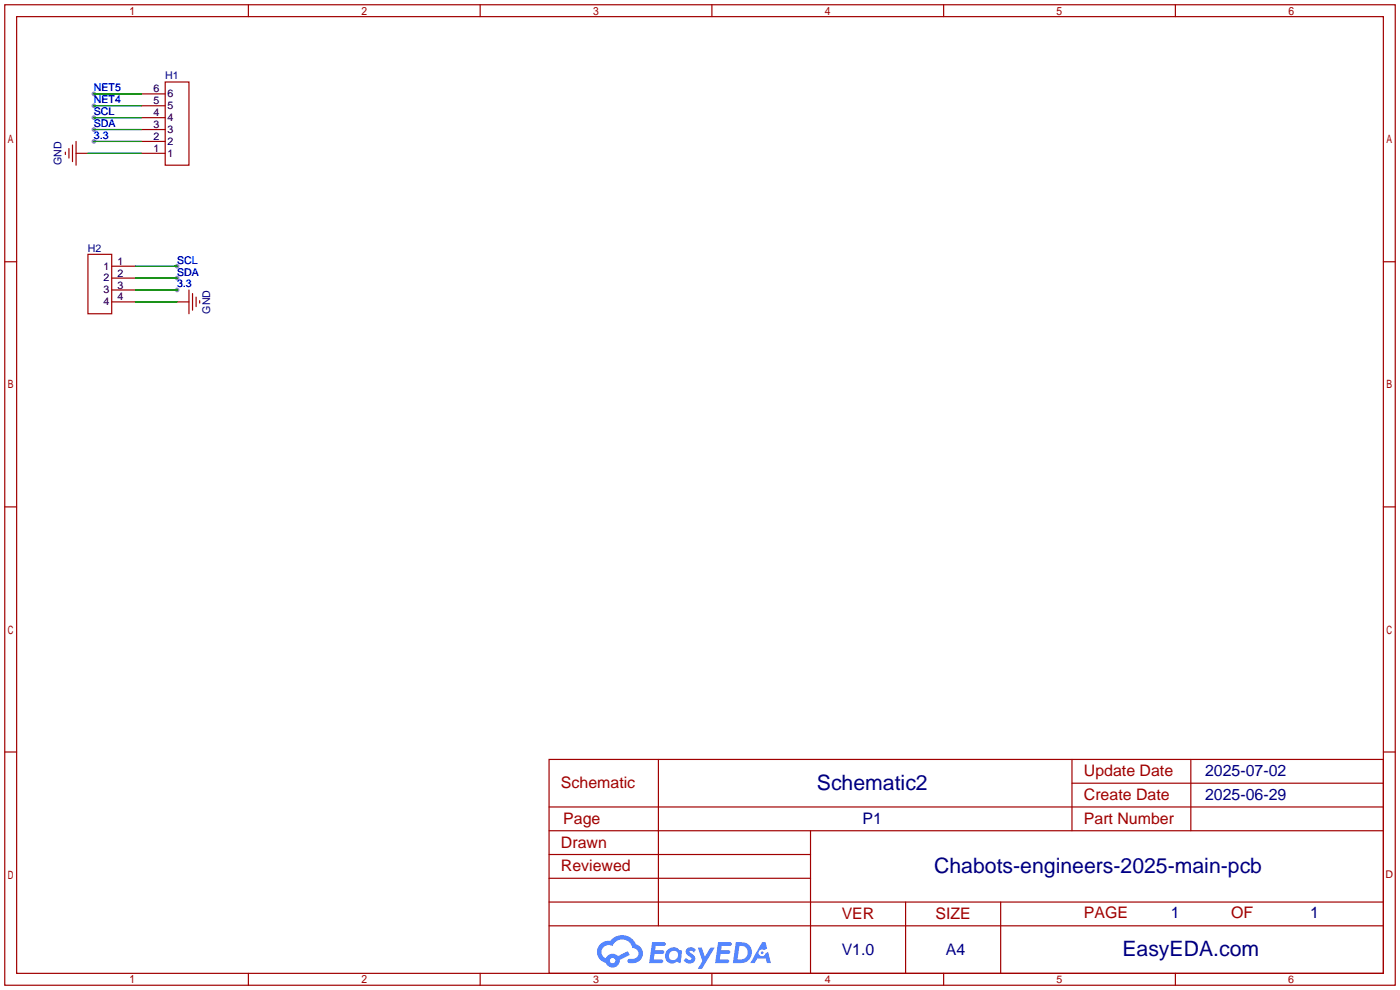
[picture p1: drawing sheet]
<svg xmlns="http://www.w3.org/2000/svg" width="299mm" height="212mm" viewBox="0 0 299 212" stroke-linecap="round" stroke-linejoin="round" font-family="sans-serif">
<g fill="#999">
<circle cx="20.1" cy="30.2" r=".51"/>
<circle cx="20.1" cy="27.7" r=".51"/>
<circle cx="20.1" cy="25.1" r=".51"/>
<circle cx="20.1" cy="22.6" r=".51"/>
<circle cx="20.1" cy="20.1" r=".51"/>
<circle cx="37.8" cy="62" r=".51"/>
<circle cx="37.8" cy="59.4" r=".51"/>
<circle cx="37.8" cy="56.9" r=".51"/>
</g>
<g fill="none" stroke="#a10000" stroke-width=".25">
<path d="M1 1h297.2v209.6h-297.2zM3.6 3.6h292.1v204.4h-292.1zM53.1 1v2.6M102.6 1v2.6M152.1 1v2.6M201.7 1v2.6M251.2 1v2.6M1 55.9h2.6M295.7 55.9h2.5M1 108.3h2.6M295.7 108.3h2.5M1 160.7h2.6"/>
<path d="M117.3 162.3h178.4v45.7h-178.4zM117.3 177.5h178.4M117.3 172.5h178.4M140.7 162.3v35.6M173.2 177.5v30.5M229.1 162.3v15.2M229.1 167.4h66.6M254.5 162.3v15.2M295.7 160.7h2.5M117.3 182.6h55.9M117.3 197.9h178.4M117.3 192.8h178.4"/>
<path d="M117.3 187.7h55.9M193.5 192.8v15.2M213.9 192.8v15.2M53.1 208v2.6M102.6 208v2.6M152.1 208v2.6M201.7 208v2.6M251.2 208v2.6"/>
</g>
<g fill="#5487ff">
<path d="M146.9 202.7a1.3 1.3 0 0 1 1.8 .3l-.4 .6a.54 .54 0 0 0-.9-.2l.1 .2a1.34 1.34 0 0 1 1 1.8 1.47 1.47 0 0 1-2.4-.1l.5-.6 .8 .5a.31 .31 0 0 0 .4-.3 .31 .31 0 0 0-.3-.4 1.12 1.12 0 0 1-.6-1.8z"/>
<path d="M149.1 202.5h.9l.6 2 1.2-2h.9l-2.7 4.6h-.9l1-1.7z"/>
<path d="M139.4 201.4h1.6a1.31 1.31 0 0 1 1.2 .2 .4 .4 0 0 1-.3 .5l-1.8 .1-.1 .9h1.6a.4 .4 0 0 1 .4 .4 .4 .4 0 0 1-.4 .4h-1.7l-.2 1.2h1.4a.46 .46 0 0 1 .5 0 .46 .46 0 0 1 .1 .5l-.3 .2h-2.7z"/>
<path d="M153.5 201.4h1.6a1.32 1.32 0 0 1 1.2 .2 .39 .39 0 0 1-.3 .5l-1.8 .1-.1 .9h1.7a.4 .4 0 0 1 .3 .4 .4 .4 0 0 1-.4 .4h-1.7l-.2 1.2h1.4a.46 .46 0 0 1 .5 0 .46 .46 0 0 1 .1 .5l-.3 .2h-2.7z"/>
<path d="M162.9 201.4h.7l.4 1.3-.7 .4a.75 .75 0 0 0-1.1 .3 .75 .75 0 0 0 .5 1 .75 .75 0 0 0 .9-.7l.5-.2 .7 2.3h-.9l-.2-.9h-1.9l-.5 .9h-.9z"/>
<path d="M157.3 201.4l-.7 4.4h1.5a2.27 2.27 0 0 0 2.6-2.2 2.27 2.27 0 0 0-2.7-2.2zM158 202.1a1.5 1.5 0 0 1 1.8 1.6 1.5 1.5 0 0 1-1.9 1.4h-.3z"/>
<path d="M142.7 203a1.6 1.6 0 0 0-.3 2.3 1.6 1.6 0 0 0 2.3 .2l.8 .3 .3-2.4-.2-.3-.4-.1a1.58 1.58 0 0 0-2.5 0zM143.3 203.5a.98 .98 0 0 1 1.6 .4 .98 .98 0 0 1-1.1 1.3 .94 .94 0 0 1-.8-.7 .94 .94 0 0 1 .3-1z"/>
<path d="M128.3 201.8a2.37 2.37 0 0 0 1.2 4 1.54 1.54 0 0 0 1.7 1 1.54 1.54 0 0 0 1.3-1.6l2.1-1.1-.5-.8-2 1a1.57 1.57 0 0 0-2.6 .5 1.5 1.5 0 0 1-.8-2.1 1.5 1.5 0 0 1 2.2-.5 2.23 2.23 0 0 1 2.3-1.4 2.23 2.23 0 0 1 2 1.8 1.16 1.16 0 0 1 1.2 1.1 1.16 1.16 0 0 1-1.1 1.2h-.6a.47 .47 0 0 0-.6 .4 .47 .47 0 0 0 .4 .5 2.17 2.17 0 0 0 2.5-.9 2.17 2.17 0 0 0-.3-2.7l-.8-.4a3.2 3.2 0 0 0-5.5-.7l-1.1 .1zM130.4 205.3a.58 .58 0 0 1 1.1 0 .58 .58 0 0 1-1.1 0z"/>
<circle cx="162.9" cy="203.6" r=".28"/>
</g>
<g fill="none" stroke="#a10000" stroke-width=".25">
<path d="M35.3 17.5h5.1v17.8h-5.1zM14 32.5v.5M14.7 31.8v2M15.5 31v3.5M16.3 32.8h2.5M16.3 30.2v5.1M30.2 32.8h5.1M30.2 30.2h5.1M30.2 27.7h5.1M30.2 25.1h5.1M30.2 22.6h5.1M30.2 20.1h5.1"/>
<path d="M18.8 54.4h5.1v12.7h-5.1zM23.9 56.9h5.1M23.9 59.4h5.1M23.9 62h5.1M23.9 64.5h5.1M37.8 64.5h2.6M40.4 62v5.1M41.1 62.7v3.6M41.9 63.5v2M42.7 64.3v.5"/>
</g>
<path d="M18.8 32.8h11.4M20.1 30.2h10.1M20.1 27.7h10.1M20.1 25.1h10.1M20.1 22.6h10.1M20.1 20.1h10.1M29 59.4h8.8M29 56.9h8.8M29 64.5h8.8M29 62h8.8" fill="none" stroke="#008700" stroke-width=".25"/>
<g font-size="4.5" fill="#000080">
<text x="174.6" y="168.8">Schematic2</text>
<text x="199.7" y="186.6">Chabots-engineers-2025-main-pcb</text>
<text x="239.9" y="204.4">EasyEDA.com</text>
</g>
<g font-size="3.4" fill="#a00000">
<text x="231.6" y="165.9">Update Date</text>
<text x="119.9" y="168.5">Schematic</text>
<text x="231.6" y="171">Create Date</text>
<text x="120.4" y="176.1">Page</text>
<text x="231.6" y="176.1">Part Number</text>
<text x="119.9" y="181.2">Drawn</text>
<text x="119.9" y="186.3">Reviewed</text>
<text x="179.9" y="196.4">VER</text>
<text x="199.9" y="196.4">SIZE</text>
<text x="231.6" y="196.2">PAGE</text>
<text x="263.1" y="196.2">OF</text>
</g>
<g font-size="3.4" fill="#000080">
<text x="257.6" y="165.9">2025-07-02</text>
<text x="257.6" y="171">2025-06-29</text>
<text x="184.4" y="176.1">P1</text>
<text x="250.3" y="196.2">1</text>
<text x="280" y="196.2">1</text>
<text x="179.9" y="204">V1.0</text>
<text x="202.1" y="204">A4</text>
</g>
<g font-size="2.3" fill="#000080">
<text x="35.3" y="17">H1</text>
<text x="13.2" y="35.3" transform="rotate(-90 13.2 35.3)">GND</text>
<text x="18.8" y="53.8">H2</text>
<text x="44.9" y="67" transform="rotate(-90 44.9 67)">GND</text>
</g>
<g font-size="2.3" fill="#00f">
<text x="20.1" y="22.1">NET4</text>
<text x="20.1" y="19.5">NET5</text>
<text x="20.1" y="29.7">3.3</text>
<text x="20.1" y="27.1">SDA</text>
<text x="20.1" y="24.6">SCL</text>
<text x="37.8" y="58.9">SDA</text>
<text x="37.8" y="56.4">SCL</text>
<text x="37.8" y="61.4">3.3</text>
</g>
<g font-size="2.3">
<text x="32.8" y="22.3">5</text>
<text x="32.8" y="19.8">6</text>
<text x="35.8" y="23.3">5</text>
<text x="35.8" y="20.8">6</text>
<text x="32.8" y="29.9">2</text>
<text x="32.8" y="27.4">3</text>
<text x="32.8" y="24.8">4</text>
<text x="35.8" y="28.4">3</text>
<text x="35.8" y="25.9">4</text>
<text x="32.8" y="32.5">1</text>
<text x="35.8" y="33.5">1</text>
<text x="35.8" y="30.9">2</text>
<text x="22.1" y="57.6">1</text>
<text x="25.1" y="56.6">1</text>
<text x="25.1" y="59.1">2</text>
<text x="22.1" y="60.1">2</text>
<text x="22.1" y="62.7">3</text>
<text x="22.1" y="65.2">4</text>
<text x="25.1" y="61.7">3</text>
<text x="25.1" y="64.2">4</text>
</g>
<g font-size="2.3" fill="#a00000">
<text x="296.1" y="187.6">D</text>
<text x="126.7" y="210">3</text>
<text x="176.3" y="210">4</text>
<text x="225.8" y="210">5</text>
<text x="275.3" y="210">6</text>
</g>
</svg>
